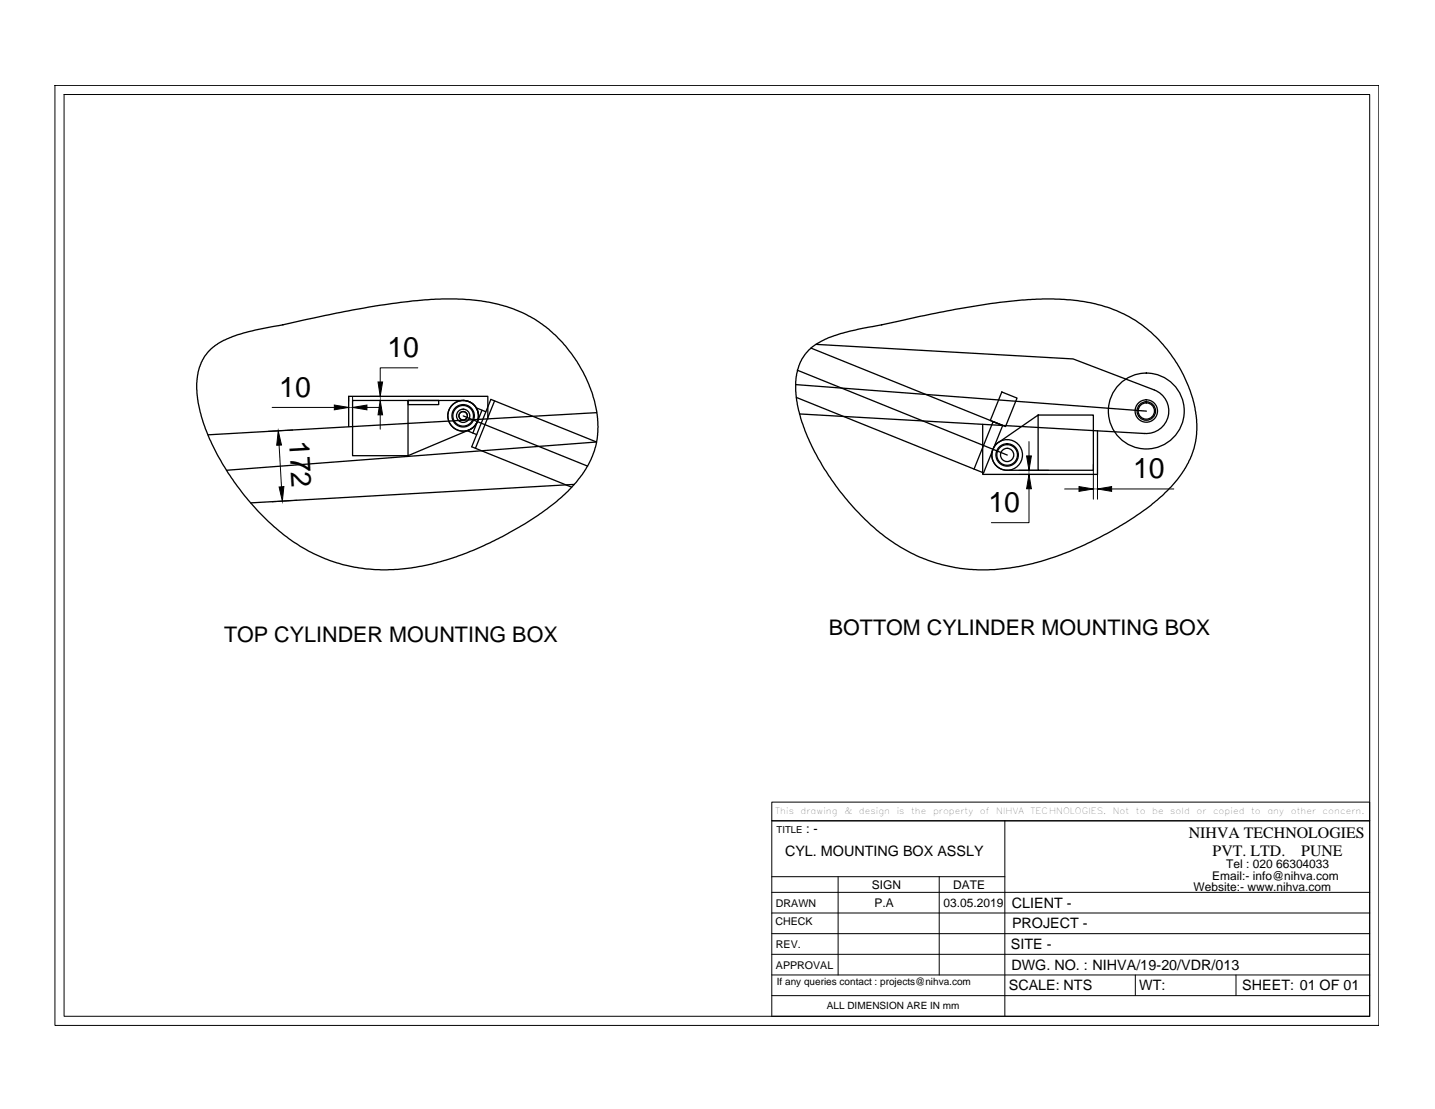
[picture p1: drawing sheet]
<svg xmlns="http://www.w3.org/2000/svg" width="279mm" height="216mm" viewBox="0 0 279 216" stroke-linecap="round" stroke-linejoin="round" font-family="sans-serif">
<!-- layer: 0 -->
<g fill="none" stroke="#000" stroke-width=".25">
<path d="M40.7 68.4l1.2-1.1 1.2-.8 3.3-1.4 3.5-.9 5.2-1 10.5-2.3 7.6-1.4 7.2-.9 5.6-.4 4.5 .1a26.9 26.9 0 0 1 17 6.4 26.4 26.4 0 0 1 8.9 18.5l-.1 2.3-.4 1.6-.8 2.2-.9 1.7a31.5 31.5 0 0 1-10.5 10l-6 3.5-5.3 2.5-5.5 2-2.8 .8-3.6 .7a32.1 32.1 0 0 1-28.6-9.3 49 49 0 0 1-12.7-20.2l-.7-3.3-.2-1.9v-1.8l.3-1.5 .6-1.9 .7-1.3zM68.7 78h10.7v10.7h-10.7zM79.4 78h6v.8h-6zM79.4 78h10.8M90.2 78a2.98 2.98 0 0 1 2.9 2.2 2.98 2.98 0 0 1-1.5 3.4M92.7 79.4l1.9 .8M93.8 79.9l-1.7 4.4M96.3 78l-3.7 9.3M154.9 74.9l68.3 5.1M155.1 77.4l36.4 14.7 3.7-9.3M155.3 72.1l40.8 16.5M157.5 68.1l1.5-1.1 1.7-1 3-1.1 15.4-3.3 6.9-1.4 8.6-1.3 5.6-.6 5.3-.1a28.3 28.3 0 0 1 17.7 5.7 26.3 26.3 0 0 1 9.8 19.3l-.1 2.1-.5 2.1-.6 1.8-.9 1.8a32.6 32.6 0 0 1-10.6 10l-3.7 2.3-4.2 2.2-4.2 1.9-4 1.4a36.3 36.3 0 0 1-22.4 .7 36.5 36.5 0 0 1-16.9-12.2l-.6-.8a42.4 42.4 0 0 1-9.1-17.9l-.3-2.4v-2l.4-2.1 .8-2.1z"/>
<path d="M157.9 67.8l37.3 15M158.9 67l50 2.9 15.9 6M195.1 76.3l2.9 1.2-2.2 5.5-3-1.1zM224.8 75.9a4.4 4.4 0 0 1 2.7 5.1 4.4 4.4 0 0 1-4.6 3.4M44.1 91.6l72-5.6-20.5-8.2-3.8 9.2 19.5 7.9M90.2 81l24.2 9.7M91 83.8l1.8 .8M91.6 83.6l-12.2 5.1M95 81.6v-4.4h-27.1v5.8M111.8 94.3l-63 3.6M116.2 80.3l-75.7 4.4M155.7 80.6l67.2 3.8"/>
<path d="M191.3 82.6v9.8h22.4v-8.6M194.4 86.1a2.98 2.98 0 0 0-1.2 3.4 2.98 2.98 0 0 0 2.9 2.1h6M195.2 82.8l-1.8-.7-3.8 9.2M202.1 80.8v10.8h10.8v-10.8h-10.8l-7.7 5.3"/>
<circle cx="90.2" cy="80.9" r="2.98"/>
<circle cx="90.2" cy="80.9" r="1.29"/>
<circle cx="90.2" cy="80.9" r=".83"/>
<circle cx="90.2" cy="80.9" r="2.01"/>
<circle cx="90.2" cy="80.9" r="2.18"/>
<circle cx="196.1" cy="88.6" r="2.98"/>
<circle cx="196.1" cy="88.6" r="1.29"/>
<circle cx="196.1" cy="88.6" r="2.01"/>
<circle cx="196.1" cy="88.6" r="2.18"/>
<circle cx="223.2" cy="80" r="7.4"/>
<circle cx="223.2" cy="80" r="1.59"/>
<circle cx="223.2" cy="80" r="1.8"/>
<circle cx="223.2" cy="80" r="2.18"/>
</g>
<g fill="none" stroke="#000" stroke-width=".19">
<path d="M10.7 16.6h257.8v183h-257.8zM12.5 18.4h254.2v179.5h-254.2zM53 79.3h12.1M67.9 77.3v.8M68.7 77.3v.8M71.4 79.3h2.8M72 78h1.9M72 77.2h1.9M81.4 71.6h-7.4v2.8M54.3 86.6l.5 8.2M57 83.7l-4.8 .3M57.8 97.4l-4.8 .3"/>
<path d="M74 80.8v2.8M198.4 91.6h5.8M198.4 92.4h5.8M200.3 95.2v6.6h-7.3M200.3 86v2.8M207.3 95.2h2.8M212.9 90.5v6.7M213.7 90.5v6.7M216.4 95.2h12.1M150.3 156.2h116.4v41.7h-116.4v-38.1h116.4h-116.4zM195.7 159.8v38.1M150.3 177.7h116.4"/>
<path d="M150.3 173.7h116.4M150.3 170.7h45.4M163.2 170.7v19.1M182.9 170.7v19.1M150.3 185.8h116.4M150.3 181.8h116.4M150.3 189.8h116.4M150.3 193.8h116.4M221.1 189.8v4M240.7 189.8v4"/>
</g>
<path d="M65.1 78.9l2.8 .4-2.8 .5zM68.7 79.3l2.7-.4v.9zM73.6 74.4h.9l-.5 2.8zM54.2 83.9l.6 2.7-.9 .1zM54.3 94.8l1-.1-.3 2.9zM74 78l.5 2.8h-.9zM199.9 88.8h.9l-.5 2.8zM200.3 92.4l.5 2.8h-.9zM210.1 94.7l2.8 .5-2.8 .5zM213.7 95.2l2.7-.5v1z" fill="#000" stroke="#000" stroke-width=".19"/>
<g font-size="5.5">
<text x="75.4" y="69.5">10</text>
<text x="54.4" y="77.2">10</text>
<text x="56.3" y="85.8" transform="rotate(87 56.3 85.8)">172</text>
<text x="220.6" y="93.1">10</text>
<text x="192.4" y="99.7">10</text>
</g>
<g font-size="4.2">
<text x="43.6" y="125">TOP CYLINDER MOUNTING BOX</text>
<text x="161.4" y="123.6">BOTTOM CYLINDER MOUNTING BOX</text>
</g>
<g font-size="3.1">
<text x="231.5" y="163.1">NIHVA TECHNOLOGIES</text>
<text x="236.1" y="166.6">PVT. LTD.</text>
<text x="253.4" y="166.6">PUNE</text>
</g>
<g font-size="2.8">
<text x="152.9" y="166.6">CYL. MOUNTING BOX ASSLY</text>
<text x="197" y="176.7">CLIENT -</text>
<text x="196.8" y="184.7">SITE -</text>
<text x="197" y="180.7">PROJECT -</text>
<text x="196.9" y="188.8">DWG. NO. : NIHVA/19-20/VDR/013</text>
<text x="196.4" y="192.8">SCALE: NTS</text>
<text x="221.8" y="192.8">WT:</text>
<text x="241.9" y="192.8">SHEET: 01 OF 01</text>
</g>
<text font-size="2.5" x="157" y="162.2">: -</text>
<g font-size="2.3">
<text x="169.7" y="173.1">SIGN</text>
<text x="185.6" y="173.1">DATE</text>
<text x="232.4" y="173.5">Website:- www.nihva.com</text>
<text x="236" y="171.2">Email:- info@nihva.com</text>
<text x="238.7" y="168.9">Tel : 020 66304033</text>
<text x="170.3" y="176.6">P.A</text>
<text x="183.7" y="176.6">03.05.2019</text>
</g>
<g font-size="2.1">
<text x="151.1" y="176.6">DRAWN</text>
<text x="151" y="180.1">CHECK</text>
<text x="151.1" y="184.6">REV.</text>
<text x="151.1" y="188.7">APPROVAL</text>
</g>
<g font-size="1.9">
<text x="151.2" y="162.2">TITLE</text>
<text x="151.2" y="191.8">If any queries contact : projects@nihva.com</text>
<text x="161" y="196.5">ALL DIMENSION ARE IN mm</text>
</g>
<g font-size="1.7">
<text x="150.9" y="158.4">This</text>
<text x="155.9" y="158.4">drawing</text>
<text x="164.4" y="158.4">&amp;</text>
<text x="167.2" y="158.4">design</text>
<text x="174.6" y="158.4">is</text>
<text x="177.4" y="158.4">the</text>
<text x="181.7" y="158.4">property</text>
<text x="190.8" y="158.4">of</text>
<text x="194" y="158.4">NIHVA</text>
<text x="200.6" y="158.4">TECHNOLOGIES.</text>
<text x="216.7" y="158.4">Not</text>
<text x="221.2" y="158.4">to</text>
<text x="224.3" y="158.4">be</text>
<text x="227.8" y="158.4">sold</text>
<text x="233" y="158.4">or</text>
<text x="236.2" y="158.4">copied</text>
<text x="243.6" y="158.4">to</text>
<text x="246.8" y="158.4">any</text>
<text x="251.3" y="158.4">other</text>
<text x="257.5" y="158.4">concern.</text>
</g>
</svg>
